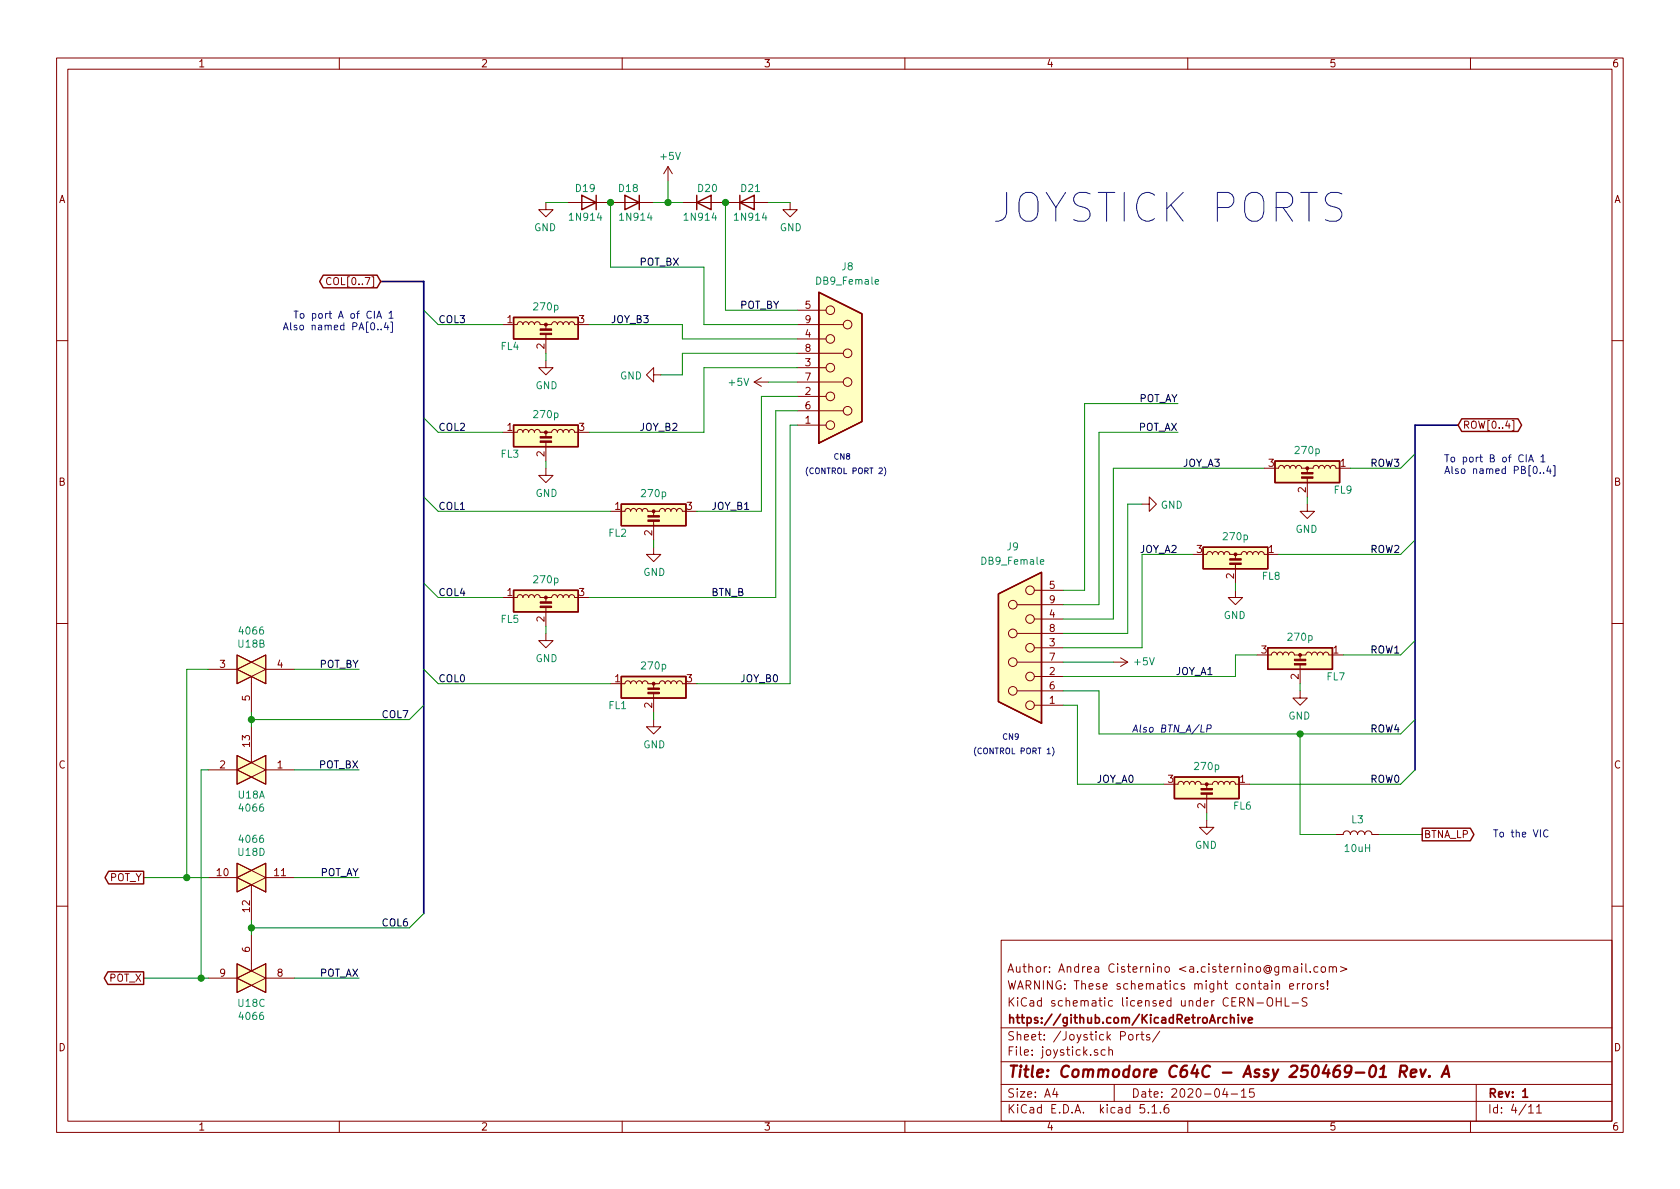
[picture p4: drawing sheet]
EESchema Schematic File Version 4
EELAYER 30 0
EELAYER END
$Descr A4 11693 8268
encoding utf-8
Sheet 4 11
Title "Commodore C64C - Assy 250469-01 Rev. A"
Date "2020-04-15"
Rev "1"
Comp "https://github.com/KicadRetroArchive"
Comment1 "KiCad schematic licensed under CERN-OHL-S"
Comment2 "WARNING: These schematics might contain errors!"
Comment3 "Author: Andrea Cisternino <a.cisternino@gmail.com>"
Comment4 ""
$EndDescr
$Comp
L Connector:DB9_Female J?
U 1 1
P 5850 2550
AR Path="/5E6DF068" Ref="J?"  Part="1" 
AR Path="/5E1CEE0C/5E6DF068" Ref="J?"  Part="1" 
AR Path="/5E6B96A5/5E6DF068" Ref="J8"  Part="1" 
F 0 "J8" H 5900 1850 50  0000 C CNN
F 1 "DB9_Female" H 5900 1950 50  0000 C CNN
F 2 "250469-01:Kycon_K22X-E9P-N_DSUB-9_Male_Horizontal" H 5850 2550 50  0001 C CNN
F 3 " ~" H 5850 2550 50  0001 C CNN
	1    5850 2550
	1    0    0    1   
$EndComp
$Comp
L Connector:DB9_Female J?
U 1 1
P 7100 4500
AR Path="/5E6DF06E" Ref="J?"  Part="1" 
AR Path="/5E1CEE0C/5E6DF06E" Ref="J?"  Part="1" 
AR Path="/5E6B96A5/5E6DF06E" Ref="J9"  Part="1" 
F 0 "J9" H 7150 3800 50  0000 C CNN
F 1 "DB9_Female" H 7150 3900 50  0000 C CNN
F 2 "250469-01:Kycon_K22X-E9P-N_DSUB-9_Male_Horizontal" H 7100 4500 50  0001 C CNN
F 3 " ~" H 7100 4500 50  0001 C CNN
	1    7100 4500
	-1   0    0    1   
$EndComp
$Comp
L Device:EMI_Filter_LCL FL?
U 1 1
P 3800 2350
AR Path="/5E1CEE0C/5E6DF074" Ref="FL?"  Part="1" 
AR Path="/5E6B96A5/5E6DF074" Ref="FL4"  Part="1" 
F 0 "FL4" H 3550 2300 50  0000 C CNN
F 1 "270p" H 3800 2576 50  0000 C CNN
F 2 "krl_Filter:LCL-Filter_2.8x8.5mm_P2.5mm" V 3800 2350 50  0001 C CNN
F 3 "http://www.murata.com/~/media/webrenewal/support/library/catalog/products/emc/emifil/c31e.ashx?la=en-gb" V 3800 2350 50  0001 C CNN
	1    3800 2350
	1    0    0    -1  
$EndComp
$Comp
L Device:EMI_Filter_LCL FL?
U 1 1
P 3800 3100
AR Path="/5E1CEE0C/5E6DF07A" Ref="FL?"  Part="1" 
AR Path="/5E6B96A5/5E6DF07A" Ref="FL3"  Part="1" 
F 0 "FL3" H 3550 3050 50  0000 C CNN
F 1 "270p" H 3800 3326 50  0000 C CNN
F 2 "krl_Filter:LCL-Filter_2.8x8.5mm_P2.5mm" V 3800 3100 50  0001 C CNN
F 3 "http://www.murata.com/~/media/webrenewal/support/library/catalog/products/emc/emifil/c31e.ashx?la=en-gb" V 3800 3100 50  0001 C CNN
	1    3800 3100
	1    0    0    -1  
$EndComp
$Comp
L Device:EMI_Filter_LCL FL?
U 1 1
P 3800 4250
AR Path="/5E1CEE0C/5E6DF080" Ref="FL?"  Part="1" 
AR Path="/5E6B96A5/5E6DF080" Ref="FL5"  Part="1" 
F 0 "FL5" H 3550 4200 50  0000 C CNN
F 1 "270p" H 3800 4476 50  0000 C CNN
F 2 "krl_Filter:LCL-Filter_2.8x8.5mm_P2.5mm" V 3800 4250 50  0001 C CNN
F 3 "http://www.murata.com/~/media/webrenewal/support/library/catalog/products/emc/emifil/c31e.ashx?la=en-gb" V 3800 4250 50  0001 C CNN
	1    3800 4250
	1    0    0    -1  
$EndComp
$Comp
L Device:EMI_Filter_LCL FL?
U 1 1
P 4550 4850
AR Path="/5E1CEE0C/5E6DF086" Ref="FL?"  Part="1" 
AR Path="/5E6B96A5/5E6DF086" Ref="FL1"  Part="1" 
F 0 "FL1" H 4300 4800 50  0000 C CNN
F 1 "270p" H 4550 5076 50  0000 C CNN
F 2 "krl_Filter:LCL-Filter_2.8x8.5mm_P2.5mm" V 4550 4850 50  0001 C CNN
F 3 "http://www.murata.com/~/media/webrenewal/support/library/catalog/products/emc/emifil/c31e.ashx?la=en-gb" V 4550 4850 50  0001 C CNN
	1    4550 4850
	1    0    0    -1  
$EndComp
$Comp
L Device:EMI_Filter_LCL FL?
U 1 1
P 4550 3650
AR Path="/5E1CEE0C/5E6DF08C" Ref="FL?"  Part="1" 
AR Path="/5E6B96A5/5E6DF08C" Ref="FL2"  Part="1" 
F 0 "FL2" H 4300 3600 50  0000 C CNN
F 1 "270p" H 4550 3876 50  0000 C CNN
F 2 "krl_Filter:LCL-Filter_2.8x8.5mm_P2.5mm" V 4550 3650 50  0001 C CNN
F 3 "http://www.murata.com/~/media/webrenewal/support/library/catalog/products/emc/emifil/c31e.ashx?la=en-gb" V 4550 3650 50  0001 C CNN
	1    4550 3650
	1    0    0    -1  
$EndComp
Wire Wire Line
	5550 2950 5500 2950
Text Notes 5800 3200 0    40   ~ 0
CN8
Text Notes 5600 3300 0    40   ~ 0
(CONTROL PORT 2)
Wire Wire Line
	5550 2850 5400 2850
$Comp
L power:GND #PWR0117
U 1 1
P 4600 2600
F 0 "#PWR0117" H 4600 2350 50  0001 C CNN
F 1 "GND" V 4605 2472 50  0000 R CNN
F 2 "" H 4600 2600 50  0001 C CNN
F 3 "" H 4600 2600 50  0001 C CNN
	1    4600 2600
	0    1    1    0   
$EndComp
$Comp
L power:GND #PWR?
U 1 1
P 3800 2500
AR Path="/5E1CEE0C/5E6DF09C" Ref="#PWR?"  Part="1" 
AR Path="/5E6B96A5/5E6DF09C" Ref="#PWR0118"  Part="1" 
F 0 "#PWR0118" H 3800 2250 50  0001 C CNN
F 1 "GND" H 3805 2327 50  0000 C CNN
F 2 "" H 3800 2500 50  0001 C CNN
F 3 "" H 3800 2500 50  0001 C CNN
	1    3800 2500
	1    0    0    -1  
$EndComp
$Comp
L power:GND #PWR0119
U 1 1
P 3800 3250
F 0 "#PWR0119" H 3800 3000 50  0001 C CNN
F 1 "GND" H 3805 3077 50  0000 C CNN
F 2 "" H 3800 3250 50  0001 C CNN
F 3 "" H 3800 3250 50  0001 C CNN
	1    3800 3250
	1    0    0    -1  
$EndComp
$Comp
L power:GND #PWR0120
U 1 1
P 4550 3800
F 0 "#PWR0120" H 4550 3550 50  0001 C CNN
F 1 "GND" H 4555 3627 50  0000 C CNN
F 2 "" H 4550 3800 50  0001 C CNN
F 3 "" H 4550 3800 50  0001 C CNN
	1    4550 3800
	1    0    0    -1  
$EndComp
$Comp
L power:GND #PWR0122
U 1 1
P 4550 5000
F 0 "#PWR0122" H 4550 4750 50  0001 C CNN
F 1 "GND" H 4555 4827 50  0000 C CNN
F 2 "" H 4550 5000 50  0001 C CNN
F 3 "" H 4550 5000 50  0001 C CNN
	1    4550 5000
	1    0    0    -1  
$EndComp
Wire Wire Line
	5500 4750 4850 4750
Wire Wire Line
	5400 4150 4100 4150
Wire Wire Line
	5550 2750 5300 2750
Wire Wire Line
	5300 2750 5300 3550
Wire Wire Line
	5300 3550 4850 3550
Wire Wire Line
	5550 2650 5350 2650
$Comp
L power:+5V #PWR0123
U 1 1
P 5350 2650
F 0 "#PWR0123" H 5350 2500 50  0001 C CNN
F 1 "+5V" V 5345 2780 50  0000 L CNN
F 2 "" H 5350 2650 50  0001 C CNN
F 3 "" H 5350 2650 50  0001 C CNN
	1    5350 2650
	0    -1   -1   0   
$EndComp
Wire Wire Line
	5550 2550 4900 2550
Wire Wire Line
	4900 2550 4900 3000
Text Label 4450 1850 0    50   ~ 0
POT_BX
Text Label 5150 2150 0    50   ~ 0
POT_BY
Wire Wire Line
	4750 2450 4750 2600
Wire Wire Line
	4750 2450 5550 2450
Wire Wire Line
	4750 2600 4600 2600
$Comp
L Diode:1N914 D18
U 1 1
P 4400 1400
F 0 "D18" H 4350 1500 50  0000 L CNN
F 1 "1N914" H 4250 1300 50  0000 L CNN
F 2 "Diode_THT:D_DO-35_SOD27_P5.08mm_Vertical_KathodeUp" H 4400 1225 50  0001 C CNN
F 3 "http://www.vishay.com/docs/85622/1n914.pdf" H 4400 1400 50  0001 C CNN
	1    4400 1400
	-1   0    0    -1  
$EndComp
$Comp
L Diode:1N914 D19
U 1 1
P 4100 1400
F 0 "D19" H 4050 1500 50  0000 L CNN
F 1 "1N914" H 4000 1300 50  0000 L CNN
F 2 "Diode_THT:D_DO-35_SOD27_P5.08mm_Vertical_KathodeUp" H 4100 1225 50  0001 C CNN
F 3 "http://www.vishay.com/docs/85622/1n914.pdf" H 4100 1400 50  0001 C CNN
	1    4100 1400
	-1   0    0    -1  
$EndComp
$Comp
L power:GND #PWR0124
U 1 1
P 3800 1400
F 0 "#PWR0124" H 3800 1150 50  0001 C CNN
F 1 "GND" H 3805 1227 50  0000 C CNN
F 2 "" H 3800 1400 50  0001 C CNN
F 3 "" H 3800 1400 50  0001 C CNN
	1    3800 1400
	-1   0    0    -1  
$EndComp
Wire Wire Line
	3950 1400 3800 1400
Wire Wire Line
	4550 1400 4650 1400
$Comp
L Diode:1N914 D20
U 1 1
P 4900 1400
F 0 "D20" H 4850 1500 50  0000 L CNN
F 1 "1N914" H 4750 1300 50  0000 L CNN
F 2 "Diode_THT:D_DO-35_SOD27_P5.08mm_Vertical_KathodeUp" H 4900 1225 50  0001 C CNN
F 3 "http://www.vishay.com/docs/85622/1n914.pdf" H 4900 1400 50  0001 C CNN
	1    4900 1400
	1    0    0    -1  
$EndComp
$Comp
L Diode:1N914 D21
U 1 1
P 5200 1400
F 0 "D21" H 5150 1500 50  0000 L CNN
F 1 "1N914" H 5100 1300 50  0000 L CNN
F 2 "Diode_THT:D_DO-35_SOD27_P5.08mm_Vertical_KathodeUp" H 5200 1225 50  0001 C CNN
F 3 "http://www.vishay.com/docs/85622/1n914.pdf" H 5200 1400 50  0001 C CNN
	1    5200 1400
	1    0    0    -1  
$EndComp
$Comp
L power:GND #PWR0125
U 1 1
P 5500 1400
F 0 "#PWR0125" H 5500 1150 50  0001 C CNN
F 1 "GND" H 5505 1227 50  0000 C CNN
F 2 "" H 5500 1400 50  0001 C CNN
F 3 "" H 5500 1400 50  0001 C CNN
	1    5500 1400
	1    0    0    -1  
$EndComp
$Comp
L power:+5V #PWR0126
U 1 1
P 4650 1250
F 0 "#PWR0126" H 4650 1100 50  0001 C CNN
F 1 "+5V" H 4665 1423 50  0000 C CNN
F 2 "" H 4650 1250 50  0001 C CNN
F 3 "" H 4650 1250 50  0001 C CNN
	1    4650 1250
	1    0    0    -1  
$EndComp
Wire Wire Line
	5350 1400 5500 1400
Wire Wire Line
	4750 1400 4650 1400
Connection ~ 5050 1400
Wire Wire Line
	4900 2250 5550 2250
Wire Wire Line
	5050 2150 5550 2150
Wire Wire Line
	5050 1400 5050 2150
Wire Wire Line
	4900 3000 4100 3000
Text Label 5150 4750 0    50   ~ 0
JOY_B0
Text Label 4950 3550 0    50   ~ 0
JOY_B1
Text Label 4450 3000 0    50   ~ 0
JOY_B2
Text Label 4250 2250 0    50   ~ 0
JOY_B3
Text Label 4950 4150 0    50   ~ 0
BTN_B
Text Label 3050 4750 0    50   ~ 0
COL0
Text Label 3050 3550 0    50   ~ 0
COL1
Wire Wire Line
	3500 3000 3050 3000
Text Label 3050 3000 0    50   ~ 0
COL2
Wire Wire Line
	3500 2250 3050 2250
Text Label 3050 2250 0    50   ~ 0
COL3
Wire Wire Line
	3500 4150 3050 4150
Text Label 3050 4150 0    50   ~ 0
COL4
Text Notes 7100 5150 2    40   ~ 0
CN9
Text Notes 7350 5250 2    40   ~ 0
(CONTROL PORT 1)
$Comp
L Device:EMI_Filter_LCL FL?
U 1 1
P 8400 5550
AR Path="/5E1CEE0C/5E6DF122" Ref="FL?"  Part="1" 
AR Path="/5E6B96A5/5E6DF122" Ref="FL6"  Part="1" 
F 0 "FL6" H 8150 5500 50  0000 C CNN
F 1 "270p" H 8400 5776 50  0000 C CNN
F 2 "krl_Filter:LCL-Filter_2.8x8.5mm_P2.5mm" V 8400 5550 50  0001 C CNN
F 3 "http://www.murata.com/~/media/webrenewal/support/library/catalog/products/emc/emifil/c31e.ashx?la=en-gb" V 8400 5550 50  0001 C CNN
	1    8400 5550
	-1   0    0    -1  
$EndComp
$Comp
L power:GND #PWR?
U 1 1
P 8400 5700
AR Path="/5E1CEE0C/5E6DF128" Ref="#PWR?"  Part="1" 
AR Path="/5E6B96A5/5E6DF128" Ref="#PWR0127"  Part="1" 
F 0 "#PWR0127" H 8400 5450 50  0001 C CNN
F 1 "GND" H 8405 5527 50  0000 C CNN
F 2 "" H 8400 5700 50  0001 C CNN
F 3 "" H 8400 5700 50  0001 C CNN
	1    8400 5700
	-1   0    0    -1  
$EndComp
$Comp
L Device:EMI_Filter_LCL FL?
U 1 1
P 9050 4650
AR Path="/5E1CEE0C/5E6DF12E" Ref="FL?"  Part="1" 
AR Path="/5E6B96A5/5E6DF12E" Ref="FL7"  Part="1" 
F 0 "FL7" H 8800 4600 50  0000 C CNN
F 1 "270p" H 9050 4876 50  0000 C CNN
F 2 "krl_Filter:LCL-Filter_2.8x8.5mm_P2.5mm" V 9050 4650 50  0001 C CNN
F 3 "http://www.murata.com/~/media/webrenewal/support/library/catalog/products/emc/emifil/c31e.ashx?la=en-gb" V 9050 4650 50  0001 C CNN
	1    9050 4650
	-1   0    0    -1  
$EndComp
$Comp
L Device:EMI_Filter_LCL FL?
U 1 1
P 8600 3950
AR Path="/5E1CEE0C/5E6DF134" Ref="FL?"  Part="1" 
AR Path="/5E6B96A5/5E6DF134" Ref="FL8"  Part="1" 
F 0 "FL8" H 8350 3900 50  0000 C CNN
F 1 "270p" H 8600 4176 50  0000 C CNN
F 2 "krl_Filter:LCL-Filter_2.8x8.5mm_P2.5mm" V 8600 3950 50  0001 C CNN
F 3 "http://www.murata.com/~/media/webrenewal/support/library/catalog/products/emc/emifil/c31e.ashx?la=en-gb" V 8600 3950 50  0001 C CNN
	1    8600 3950
	-1   0    0    -1  
$EndComp
Wire Wire Line
	7400 4900 7500 4900
Wire Wire Line
	7500 4900 7500 5450
Text Label 7900 5450 2    50   ~ 0
JOY_A0
Text Label 9750 5450 2    50   ~ 0
ROW0
Wire Wire Line
	7400 4800 7650 4800
Wire Wire Line
	7650 4800 7650 5100
Text Label 9750 5100 2    50   ~ 0
ROW4
Text Notes 8450 5100 2    50   Italic 0
Also BTN_A/LP
$Comp
L Device:L L?
U 1 1
P 9450 5800
AR Path="/5E1CEE0C/5E6DF147" Ref="L?"  Part="1" 
AR Path="/5E6B96A5/5E6DF147" Ref="L3"  Part="1" 
F 0 "L3" V 9550 5800 50  0000 C CNN
F 1 "10uH" V 9350 5800 50  0000 C CNN
F 2 "250469-01:L_Radial_L7.5mm_W3mm_P5.00mm_Kemet_SBT-02" H 9450 5800 50  0001 C CNN
F 3 "~" H 9450 5800 50  0001 C CNN
	1    9450 5800
	0    1    -1   0   
$EndComp
$Comp
L power:GND #PWR0128
U 1 1
P 9050 4800
F 0 "#PWR0128" H 9050 4550 50  0001 C CNN
F 1 "GND" H 9055 4627 50  0000 C CNN
F 2 "" H 9050 4800 50  0001 C CNN
F 3 "" H 9050 4800 50  0001 C CNN
	1    9050 4800
	-1   0    0    -1  
$EndComp
Wire Wire Line
	7400 4700 8600 4700
Wire Wire Line
	8600 4700 8600 4550
Wire Wire Line
	8600 4550 8750 4550
Text Label 9750 4550 2    50   ~ 0
ROW1
$Comp
L power:+5V #PWR?
U 1 1
P 7750 4600
AR Path="/5E1CEE0C/5E6DF15D" Ref="#PWR?"  Part="1" 
AR Path="/5E6B96A5/5E6DF15D" Ref="#PWR0129"  Part="1" 
F 0 "#PWR0129" H 7750 4450 50  0001 C CNN
F 1 "+5V" V 7750 4735 50  0000 L CNN
F 2 "" H 7750 4600 50  0001 C CNN
F 3 "" H 7750 4600 50  0001 C CNN
	1    7750 4600
	0    1    -1   0   
$EndComp
Wire Wire Line
	7750 4600 7400 4600
$Comp
L power:GND #PWR?
U 1 1
P 8600 4100
AR Path="/5E1CEE0C/5E6DF167" Ref="#PWR?"  Part="1" 
AR Path="/5E6B96A5/5E6DF167" Ref="#PWR0130"  Part="1" 
F 0 "#PWR0130" H 8600 3850 50  0001 C CNN
F 1 "GND" H 8605 3927 50  0000 C CNN
F 2 "" H 8600 4100 50  0001 C CNN
F 3 "" H 8600 4100 50  0001 C CNN
	1    8600 4100
	-1   0    0    -1  
$EndComp
Wire Wire Line
	7400 4500 7950 4500
Text Label 9750 3850 2    50   ~ 0
ROW2
Text Label 8450 4700 2    50   ~ 0
JOY_A1
$Comp
L power:GND #PWR?
U 1 1
P 7950 3500
AR Path="/5E1CEE0C/5E6DF175" Ref="#PWR?"  Part="1" 
AR Path="/5E6B96A5/5E6DF175" Ref="#PWR0131"  Part="1" 
F 0 "#PWR0131" H 7950 3250 50  0001 C CNN
F 1 "GND" V 7955 3372 50  0000 R CNN
F 2 "" H 7950 3500 50  0001 C CNN
F 3 "" H 7950 3500 50  0001 C CNN
	1    7950 3500
	0    -1   1    0   
$EndComp
$Comp
L Device:EMI_Filter_LCL FL?
U 1 1
P 9100 3350
AR Path="/5E1CEE0C/5E6DF17C" Ref="FL?"  Part="1" 
AR Path="/5E6B96A5/5E6DF17C" Ref="FL9"  Part="1" 
F 0 "FL9" H 8850 3300 50  0000 C CNN
F 1 "270p" H 9100 3576 50  0000 C CNN
F 2 "krl_Filter:LCL-Filter_2.8x8.5mm_P2.5mm" V 9100 3350 50  0001 C CNN
F 3 "http://www.murata.com/~/media/webrenewal/support/library/catalog/products/emc/emifil/c31e.ashx?la=en-gb" V 9100 3350 50  0001 C CNN
	1    9100 3350
	-1   0    0    -1  
$EndComp
$Comp
L power:GND #PWR?
U 1 1
P 9100 3500
AR Path="/5E1CEE0C/5E6DF182" Ref="#PWR?"  Part="1" 
AR Path="/5E6B96A5/5E6DF182" Ref="#PWR0132"  Part="1" 
F 0 "#PWR0132" H 9100 3250 50  0001 C CNN
F 1 "GND" H 9105 3327 50  0000 C CNN
F 2 "" H 9100 3500 50  0001 C CNN
F 3 "" H 9100 3500 50  0001 C CNN
	1    9100 3500
	-1   0    0    -1  
$EndComp
Wire Wire Line
	8800 3250 7750 3250
Wire Wire Line
	7750 3250 7750 4300
Wire Wire Line
	7750 4300 7400 4300
Text Label 8200 3850 2    50   ~ 0
JOY_A2
Text Label 9750 3250 2    50   ~ 0
ROW3
Wire Wire Line
	7850 4400 7400 4400
Wire Wire Line
	7400 4200 7650 4200
Wire Wire Line
	7650 3000 7650 4200
Wire Wire Line
	7650 3000 8200 3000
Wire Wire Line
	7400 4100 7550 4100
Wire Wire Line
	7550 4100 7550 2800
Wire Wire Line
	7550 2800 8200 2800
Text Label 8200 3000 2    50   ~ 0
POT_AX
Text Label 8200 2800 2    50   ~ 0
POT_AY
Text Notes 6900 1550 0    200  ~ 0
JOYSTICK PORTS
Text Label 8500 3250 2    50   ~ 0
JOY_A3
Entry Wire Line
	9750 5450 9850 5350
Entry Wire Line
	9750 5100 9850 5000
Entry Wire Line
	9750 4550 9850 4450
Entry Wire Line
	9750 3850 9850 3750
Entry Wire Line
	9750 3250 9850 3150
Wire Bus Line
	9850 2950 10150 2950
Text GLabel 10150 2950 2    50   BiDi ~ 0
ROW[0..4]
Wire Wire Line
	9400 3250 9750 3250
Wire Wire Line
	7850 3500 7950 3500
Wire Wire Line
	7850 3500 7850 4400
Wire Wire Line
	7950 3850 7950 4500
Wire Wire Line
	7950 3850 8300 3850
Wire Wire Line
	9750 3850 8900 3850
Wire Wire Line
	9350 4550 9750 4550
Wire Wire Line
	7650 5100 9050 5100
Wire Wire Line
	7500 5450 8100 5450
Wire Wire Line
	8700 5450 9750 5450
Wire Wire Line
	9050 5100 9050 5800
Wire Wire Line
	9050 5800 9300 5800
Connection ~ 9050 5100
Wire Wire Line
	9050 5100 9750 5100
Wire Wire Line
	9600 5800 9900 5800
Text GLabel 9900 5800 2    50   Output ~ 0
BTNA_LP
Text Notes 10390 5830 0    50   ~ 0
To the VIC
Text Notes 10050 3300 0    50   ~ 0
To port B of CIA 1\nAlso named PB[0..4]
Connection ~ 4650 1400
Wire Wire Line
	4900 2250 4900 1850
Wire Wire Line
	4900 1850 4250 1850
Wire Wire Line
	4250 1850 4250 1400
Connection ~ 4250 1400
Wire Wire Line
	3050 4750 4250 4750
Wire Wire Line
	5500 2950 5500 4750
Wire Wire Line
	5400 2850 5400 4150
Wire Wire Line
	3050 3550 4250 3550
Entry Wire Line
	2950 4650 3050 4750
Entry Wire Line
	2950 4050 3050 4150
Entry Wire Line
	2950 3450 3050 3550
Entry Wire Line
	2950 2900 3050 3000
Entry Wire Line
	2950 2150 3050 2250
Wire Bus Line
	2950 1950 2650 1950
Text GLabel 2650 1950 0    50   BiDi ~ 0
COL[0..7]
Text Notes 2750 2300 2    50   ~ 0
To port A of CIA 1\nAlso named PA[0..4]
Wire Wire Line
	4650 1400 4650 1250
Text Label 2850 5000 2    50   ~ 0
COL7
Text Label 2850 6450 2    50   ~ 0
COL6
Wire Wire Line
	1750 6450 2850 6450
Entry Wire Line
	2950 6350 2850 6450
Entry Wire Line
	2850 5000 2950 4900
Wire Wire Line
	1750 5000 1750 5050
Connection ~ 1750 5000
Wire Wire Line
	1750 5000 2850 5000
Wire Wire Line
	1750 4950 1750 5000
Text GLabel 1000 6100 0    50   Output ~ 0
POT_Y
Text GLabel 1000 6800 0    50   Output ~ 0
POT_X
Wire Wire Line
	1400 6800 1000 6800
Connection ~ 1400 6800
Wire Wire Line
	1400 5350 1400 6800
Wire Wire Line
	1450 5350 1400 5350
Wire Wire Line
	1300 6100 1000 6100
Connection ~ 1300 6100
Wire Wire Line
	1300 4650 1300 6100
Wire Wire Line
	1450 4650 1300 4650
Text Label 2500 5350 2    50   ~ 0
POT_BX
Text Label 2500 4650 2    50   ~ 0
POT_BY
Wire Wire Line
	2050 4650 2500 4650
Wire Wire Line
	2050 5350 2500 5350
Wire Wire Line
	1750 6450 1750 6500
Connection ~ 1750 6450
Wire Wire Line
	1750 6400 1750 6450
Wire Wire Line
	1450 6100 1300 6100
Text Label 2500 6100 2    50   ~ 0
POT_AY
Wire Wire Line
	2050 6100 2500 6100
Wire Wire Line
	1450 6800 1400 6800
Text Label 2500 6800 2    50   ~ 0
POT_AX
Wire Wire Line
	2050 6800 2500 6800
$Comp
L 4xxx:4066 U18
U 4 1
P 1750 6100
F 0 "U18" H 1750 5927 50  0000 C CNN
F 1 "4066" H 1750 5836 50  0000 C CNN
F 2 "Package_DIP:DIP-14_W7.62mm_Socket" H 1750 6100 50  0001 C CNN
F 3 "http://www.ti.com/lit/ds/symlink/cd4066b.pdf" H 1750 6100 50  0001 C CNN
	4    1750 6100
	-1   0    0    1   
$EndComp
$Comp
L 4xxx:4066 U18
U 3 1
P 1750 6800
F 0 "U18" H 1750 6627 50  0000 C CNN
F 1 "4066" H 1750 6536 50  0000 C CNN
F 2 "Package_DIP:DIP-14_W7.62mm_Socket" H 1750 6800 50  0001 C CNN
F 3 "http://www.ti.com/lit/ds/symlink/cd4066b.pdf" H 1750 6800 50  0001 C CNN
	3    1750 6800
	-1   0    0    -1  
$EndComp
$Comp
L 4xxx:4066 U18
U 2 1
P 1750 4650
F 0 "U18" H 1750 4477 50  0000 C CNN
F 1 "4066" H 1750 4386 50  0000 C CNN
F 2 "Package_DIP:DIP-14_W7.62mm_Socket" H 1750 4650 50  0001 C CNN
F 3 "http://www.ti.com/lit/ds/symlink/cd4066b.pdf" H 1750 4650 50  0001 C CNN
	2    1750 4650
	-1   0    0    1   
$EndComp
$Comp
L 4xxx:4066 U18
U 1 1
P 1750 5350
F 0 "U18" H 1750 5177 50  0000 C CNN
F 1 "4066" H 1750 5086 50  0000 C CNN
F 2 "Package_DIP:DIP-14_W7.62mm_Socket" H 1750 5350 50  0001 C CNN
F 3 "http://www.ti.com/lit/ds/symlink/cd4066b.pdf" H 1750 5350 50  0001 C CNN
	1    1750 5350
	-1   0    0    -1  
$EndComp
Wire Wire Line
	9100 3500 9100 3450
Wire Wire Line
	8600 4100 8600 4050
Wire Wire Line
	9050 4800 9050 4750
Wire Wire Line
	8400 5700 8400 5650
Wire Wire Line
	3800 2500 3800 2450
Wire Wire Line
	4550 3800 4550 3750
Wire Wire Line
	4550 5000 4550 4950
Wire Wire Line
	5550 2350 4750 2350
Wire Wire Line
	4750 2350 4750 2250
Wire Wire Line
	4750 2250 4100 2250
Wire Wire Line
	3800 3250 3800 3200
$Comp
L power:GND #PWR0121
U 1 1
P 3800 4400
F 0 "#PWR0121" H 3800 4150 50  0001 C CNN
F 1 "GND" H 3805 4227 50  0000 C CNN
F 2 "" H 3800 4400 50  0001 C CNN
F 3 "" H 3800 4400 50  0001 C CNN
	1    3800 4400
	1    0    0    -1  
$EndComp
Wire Wire Line
	3800 4400 3800 4350
Wire Bus Line
	9850 2950 9850 5350
Wire Bus Line
	2950 1950 2950 6350
$EndSCHEMATC
